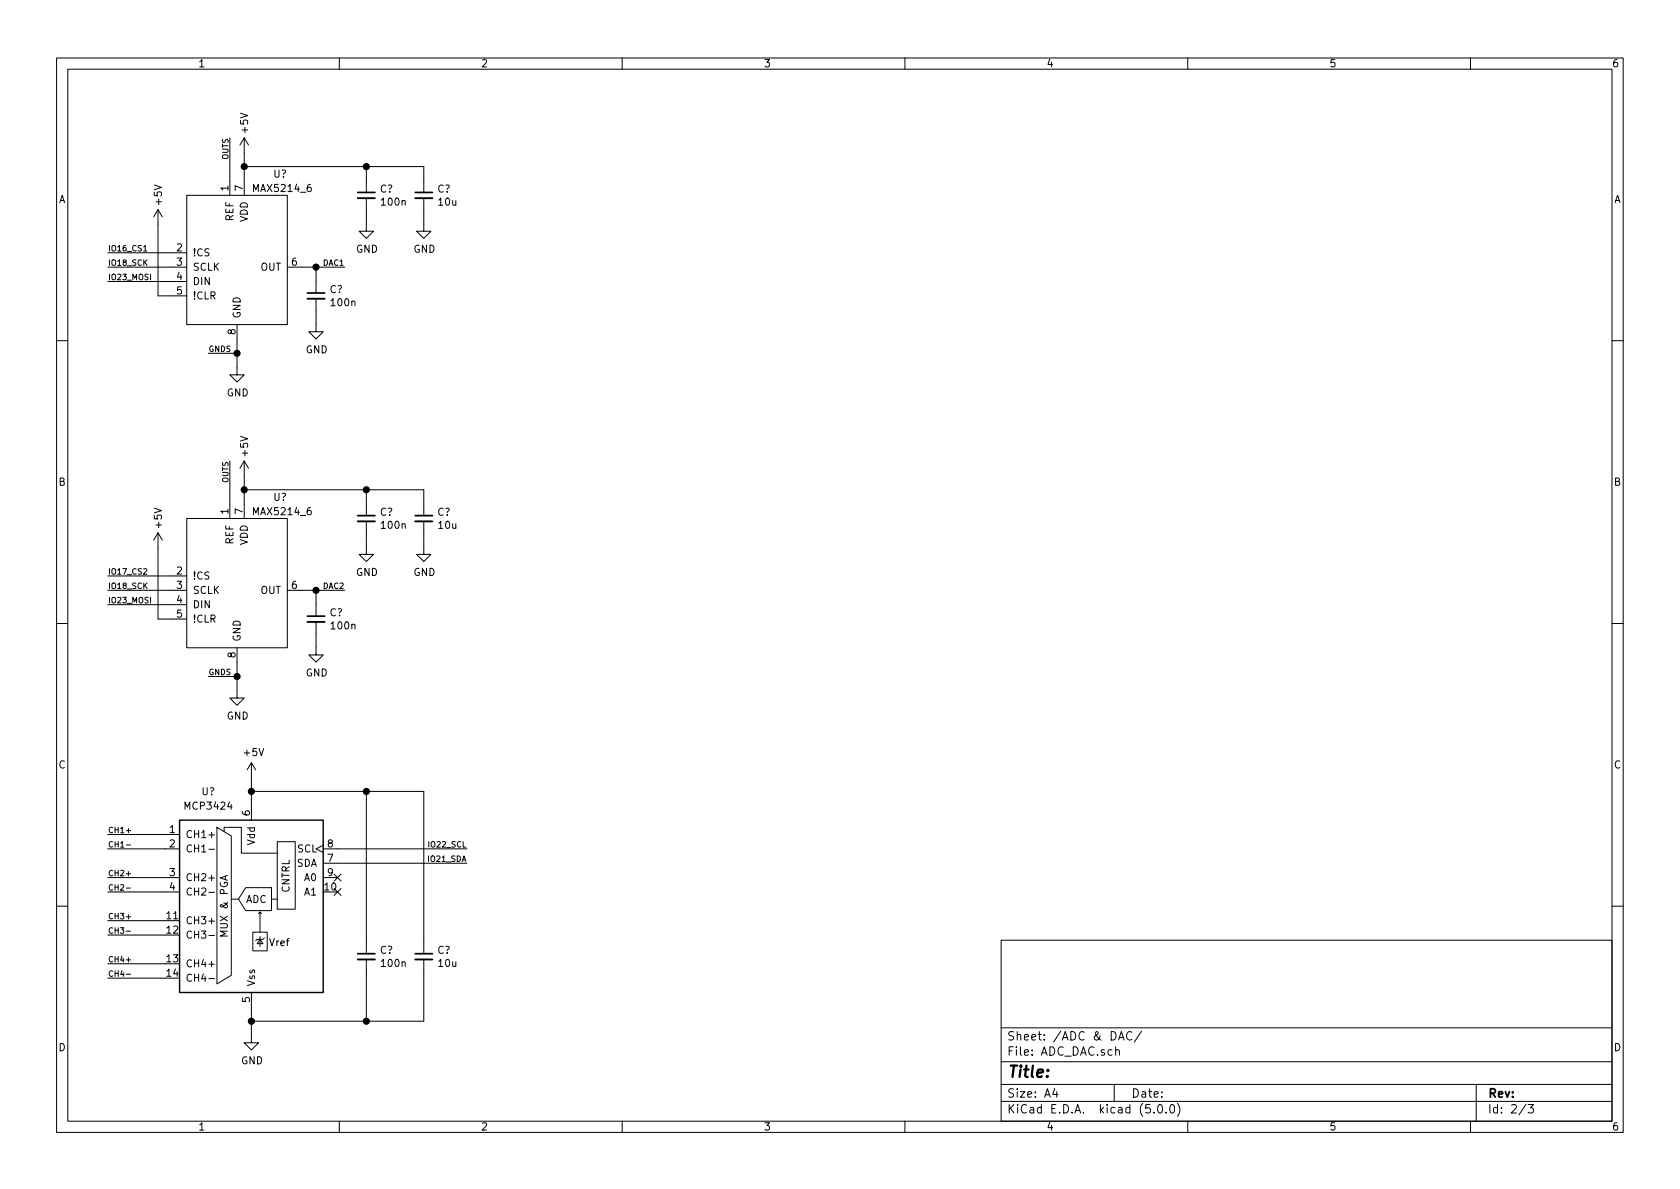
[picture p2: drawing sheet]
<svg xmlns="http://www.w3.org/2000/svg" width="297mm" height="210mm" viewBox="0 0 297 210" stroke-linecap="round" stroke-linejoin="round" font-family="sans-serif">
<g fill="none" stroke="#000" stroke-width=".18">
<path d="M10 10.3h277v189.9h-277zM12 12.2h273v186.1h-273zM60 10.3v1.9M110 10.3v1.9M160 10.3v1.9M210 10.3v1.9M260 10.3v1.9M27.9 37.1v15.2h5.1M27.9 37.1l-.7 1.2M27.9 37.1l.8 1.2M33 34.5h17.8v22.9h-17.8zM40.6 24.4v10.1"/>
<path d="M43.2 29.5h31.7v4.5M43.2 24.4v10.1M43.2 24.4l-.8 1.2M43.2 24.4l.7 1.2M64.8 35v5.9h1.2l-1.2 1.3-1.3-1.3h1.3M64.8 29.5v4.5M74.9 35v5.9h1.3l-1.3 1.3-1.2-1.3h1.2M19 44.7h14M19 47.2h14M19 49.8h14M25.4 44.4h.6M41.9 57.4v8.9h1.3l-1.3 1.3-1.3-1.3h1.3"/>
<path d="M50.8 47.2h10.2M55.9 52.8v5.9h1.2l-1.2 1.2-1.3-1.2h1.3M55.9 47.2v4.6M10 60.2h2M36.8 62.5h5.1M285 60.2h2M27.9 94.2v15.3h5.1M27.9 94.2l-.7 1.3M27.9 94.2l.8 1.3M33 91.7h17.8v22.8h-17.8zM40.6 81.5v10.2M43.2 86.6h31.7v4.6"/>
<path d="M43.2 81.5v10.2M43.2 81.5l-.8 1.3M43.2 81.5l.7 1.3M64.8 92.2v5.8h1.2l-1.2 1.3-1.3-1.3h1.3M64.8 86.6v4.6M74.9 92.2v5.8h1.3l-1.3 1.3-1.2-1.3h1.2M10 110.3h2M19 101.8h14M19 104.4h14M19 106.9h14M25.4 100.6h.4l.2 .2-.7 .7h.7M36.8 119.6h5.1"/>
<path d="M41.9 114.5v8.9h1.3l-1.3 1.3-1.3-1.3h1.3M50.8 104.4h10.2M55.9 110v5.8h1.2l-1.2 1.3-1.3-1.3h1.3M55.9 104.4v4.6M285 110.3h2M44.4 134.9v10.1M44.4 139.9h30.5v28.8M44.4 134.9l-.7 1.2M44.4 134.9l.8 1.2M64.8 139.9v28.8M19 147.6h12.7M19 150.1h12.7"/>
<path d="M19 155.2h12.7M19 157.7h12.7M22.3 146.9h.8M22.3 149.4h.8M22.3 154.5h.8M22.3 157h.8M36.9 147.6h1M36.9 150.2h1M36.9 155.3h1M36.9 157.8h1M38.4 146.3l2.5 1.5v24.7l-2.5 1.5zM39.6 147.1v-.8h3.1v4.6h6.3"/>
<path d="M40.2 154.8l-1.3 .4 1.3 .5M40.9 159h1.3M43.4 157h4.6v4h-4.6l-1.2-2zM48 159h1M49 148.8h3.2v12h-3.2zM57.1 149.5l-1.2 .6 1.2 .6M57.1 150.1h25.4M57.1 155.2h2.6M57.1 152.6h25.4M59.1 157.1l1.2 1.2M59.1 154.6l1.2 1.2M60.3 157.1l-1.2 1.2"/>
<path d="M60.3 154.6l-1.2 1.2M10 160.2h2M19 162.8h10.2M19 165.3h10.2M19 170.4h10.2M19 173h10.2M22.3 162.1h.8M22.3 164.7h.8M22.3 169.7h.8M22.3 172.3h.8M36.9 162.9h1M36.9 165.4h1"/>
<path d="M36.9 170.5h1M36.9 173h1M44.4 175.5v8.9h1.3l-1.3 1.3-1.2-1.3h1.2M44.7 164.8h2.5v3.3h-2.5zM45.7 161.5l.3-.2v3.5M46 166.1l.5 .8h-1zM46 165.6v1.8M46 161.3l.2 .2M46.7 165.9l-.2 .2h-1l-.3 .3M64.8 169.7v10.9M74.9 169.7v10.9h-30.5M177 166.3h108v32h-108z"/>
<path d="M285 160.2h2M60 198.3v1.9M110 198.3v1.9M160 198.3v1.9M177 194.8h108M177 191.8h108M177 187.8h108M177 181.8h108M186.5 192.5l-.4 1h1M186.8 193v1M197 191.8v3M197.3 185.7a.37 .37 0 0 1 .6 .1v.8"/>
<path d="M197.3 185.1v1.5M197.8 183.9l.5-1.5 .5 1.5M197.9 183.5h.7M200.1 182.6a.7 .7 0 0 0-.9 .2 .7 .7 0 0 0 .1 .9 .55 .55 0 0 0 .8 .1M201.8 182.3l-1.2 2M204 196.7v.1M204.8 195.5l.4-.2a.94 .94 0 0 1 0 1.5 .79 .79 0 0 1-.4-1.3zM206.2 196.7v.1M207 195.4l.3-.1a.94 .94 0 0 1 0 1.5 .82 .82 0 0 1-.3-1.4zM208.2 195.1a1.71 1.71 0 0 1 0 2.3M210 198.3v1.9M260 198.3v1.9"/>
<path d="M261 191.8v6.5M269.8 195.2l-1.2 2M270.2 195.3h.9l-.5 .6 .4 .1v.7l-.2 .1-.6-.1"/>
</g>
<path d="M31.7 145h25.4v30.5h-25.4z" fill="none" stroke="#000" stroke-width=".25"/>
<path d="M63.2 35h3.1M73.4 35h3.1M54.4 52.8h3M63.2 92.2h3.1M73.4 92.2h3.1M54.4 110h3M63.2 169.7h3.1M73.4 169.7h3.1" fill="none" stroke="#000" stroke-width=".33"/>
<path d="M63.2 34h3.1M73.4 34h3.1M54.4 51.8h3M63.2 91.2h3.1M73.4 91.2h3.1M54.4 109h3M63.2 168.7h3.1M73.4 168.7h3.1" fill="none" stroke="#000" stroke-width=".3"/>
<g fill="#000" stroke="#000" stroke-width=".25">
<circle cx="43.2" cy="29.5" r=".51"/>
<circle cx="64.8" cy="29.5" r=".51"/>
<circle cx="55.9" cy="47.2" r=".51"/>
<circle cx="41.9" cy="62.5" r=".51"/>
<circle cx="43.2" cy="86.6" r=".51"/>
<circle cx="64.8" cy="86.6" r=".51"/>
<circle cx="41.9" cy="119.6" r=".51"/>
<circle cx="55.9" cy="104.4" r=".51"/>
<circle cx="44.5" cy="139.9" r=".51"/>
<circle cx="64.8" cy="139.9" r=".51"/>
<circle cx="44.5" cy="180.6" r=".51"/>
<circle cx="64.8" cy="180.6" r=".51"/>
</g>
<text font-size="2.8" x="178" y="190.5">Title:</text>
<g font-size="2.1">
<text x="178" y="184">Sheet: /ADC &amp; DAC/</text>
<text x="178" y="186.7">File: ADC_DAC.sch</text>
<text x="178" y="196.9">KiCad E.D.A. kicad (5.0.0)</text>
<text x="178" y="194.1">Size: A4</text>
<text x="200" y="194.1">Date:</text>
<text x="263" y="194.1">Rev:</text>
<text x="263" y="196.9">Id: 2/3</text>
</g>
<g font-size="1.8">
<text x="35" y="11.9">1</text>
<text x="85" y="11.9">2</text>
<text x="135" y="11.9">3</text>
<text x="185" y="11.9">4</text>
<text x="235" y="11.9">5</text>
<text x="285" y="11.9">6</text>
<text x="43.9" y="23.4" transform="rotate(-90 43.9 23.4)">+5V</text>
<text x="10.4" y="35.9">A</text>
<text x="40.4" y="33.8" transform="rotate(-90 40.4 33.8)">1</text>
<text x="42.9" y="33.8" transform="rotate(-90 42.9 33.8)">7</text>
<text x="45" y="34">MAX5214_6</text>
<text x="48.4" y="31.4">U?</text>
<text x="67.2" y="34.1">C?</text>
<text x="77.3" y="34.1">C?</text>
<text x="285.4" y="35.9">A</text>
<text x="28.6" y="36.1" transform="rotate(-90 28.6 36.1)">+5V</text>
<text x="41.3" y="39.1" transform="rotate(-90 41.3 39.1)">REF</text>
<text x="43.8" y="39.3" transform="rotate(-90 43.8 39.3)">VDD</text>
<text x="67.6" y="36.4">100n</text>
<text x="77.6" y="36.4">10u</text>
<text x="31.3" y="44.4">2</text>
<text x="31.3" y="47">3</text>
<text x="34" y="45.3">!CS</text>
<text x="34" y="47.9">SCLK</text>
<text x="46.1" y="47.9">OUT</text>
<text x="51.6" y="47">6</text>
<text x="62.9" y="44.7">GND</text>
<text x="73.1" y="44.7">GND</text>
<text x="31.3" y="49.5">4</text>
<text x="31.3" y="52.1">5</text>
<text x="34" y="50.4">DIN</text>
<text x="34" y="53">!CLR</text>
<text x="58.3" y="51.8">C?</text>
<text x="41.7" y="59.2" transform="rotate(-90 41.7 59.2)">8</text>
<text x="42.5" y="56.4" transform="rotate(-90 42.5 56.4)">GND</text>
<text x="58.7" y="54.1">100n</text>
<text x="54.1" y="62.5">GND</text>
<text x="40.1" y="70.1">GND</text>
<text x="43.9" y="80.6" transform="rotate(-90 43.9 80.6)">+5V</text>
<text x="10.4" y="85.9">B</text>
<text x="48.4" y="88.6">U?</text>
<text x="285.4" y="85.9">B</text>
<text x="28.6" y="93.3" transform="rotate(-90 28.6 93.3)">+5V</text>
<text x="40.4" y="90.9" transform="rotate(-90 40.4 90.9)">1</text>
<text x="42.9" y="90.9" transform="rotate(-90 42.9 90.9)">7</text>
<text x="45" y="91.1">MAX5214_6</text>
<text x="67.2" y="91.2">C?</text>
<text x="67.6" y="93.5">100n</text>
<text x="77.3" y="91.2">C?</text>
<text x="77.6" y="93.5">10u</text>
<text x="31.3" y="101.6">2</text>
<text x="41.3" y="96.2" transform="rotate(-90 41.3 96.2)">REF</text>
<text x="43.8" y="96.4" transform="rotate(-90 43.8 96.4)">VDD</text>
<text x="62.9" y="101.8">GND</text>
<text x="73.1" y="101.8">GND</text>
<text x="31.3" y="104.1">3</text>
<text x="31.3" y="106.7">4</text>
<text x="34" y="102.5">!CS</text>
<text x="34" y="105">SCLK</text>
<text x="34" y="107.6">DIN</text>
<text x="46.1" y="105">OUT</text>
<text x="51.6" y="104.1">6</text>
<text x="31.3" y="109.2">5</text>
<text x="34" y="110.1">!CLR</text>
<text x="42.5" y="113.5" transform="rotate(-90 42.5 113.5)">GND</text>
<text x="58.3" y="109">C?</text>
<text x="58.7" y="111.3">100n</text>
<text x="41.7" y="116.3" transform="rotate(-90 41.7 116.3)">8</text>
<text x="54.1" y="119.6">GND</text>
<text x="40.1" y="127.2">GND</text>
<text x="10.4" y="135.9">C</text>
<text x="43.2" y="133.7">+5V</text>
<text x="285.4" y="135.9">C</text>
<text x="32.9" y="143.2">MCP3424</text>
<text x="35.7" y="140.6">U?</text>
<text x="30" y="147.3">1</text>
<text x="30" y="149.9">2</text>
<text x="32.8" y="148.2">CH1+</text>
<text x="44.2" y="144.2" transform="rotate(-90 44.2 144.2)">6</text>
<text x="45.1" y="149.4" transform="rotate(-90 45.1 149.4)">Vdd</text>
<text x="57.9" y="149.9">8</text>
<text x="30" y="154.9">3</text>
<text x="32.8" y="150.7">CH1-</text>
<text x="32.8" y="155.8">CH2+</text>
<text x="52.4" y="153.3">SDA</text>
<text x="52.6" y="150.7">SCL</text>
<text x="53.9" y="155.8">A0</text>
<text x="57.9" y="152.4">7</text>
<text x="57.9" y="154.9">9</text>
<text x="30" y="157.5">4</text>
<text x="32.8" y="158.4">CH2-</text>
<text x="43.4" y="159.7">ADC</text>
<text x="51.2" y="157.9" transform="rotate(-90 51.2 157.9)">CNTRL</text>
<text x="53.9" y="158.4">A1</text>
<text x="57.5" y="157.5">10</text>
<text x="29.5" y="162.6">11</text>
<text x="29.5" y="165.1">12</text>
<text x="32.8" y="163.4">CH3+</text>
<text x="32.8" y="166">CH3-</text>
<text x="40.3" y="165.3" transform="rotate(-90 40.3 165.3)">MUX &amp; PGA</text>
<text x="47.7" y="167.3">Vref</text>
<text x="29.5" y="170.2">13</text>
<text x="29.5" y="172.7">14</text>
<text x="32.8" y="171.1">CH4+</text>
<text x="32.8" y="173.6">CH4-</text>
<text x="67.2" y="168.7">C?</text>
<text x="67.6" y="171">100n</text>
<text x="77.3" y="168.7">C?</text>
<text x="77.6" y="171">10u</text>
<text x="44.2" y="177.3" transform="rotate(-90 44.2 177.3)">5</text>
<text x="45.1" y="174.5" transform="rotate(-90 45.1 174.5)">Vss</text>
<text x="10.4" y="185.9">D</text>
<text x="285.4" y="185.9">D</text>
<text x="42.6" y="188.2">GND</text>
<text x="35" y="199.9">1</text>
<text x="85" y="199.9">2</text>
<text x="135" y="199.9">3</text>
<text x="185" y="199.9">4</text>
<text x="235" y="199.9">5</text>
<text x="285" y="199.9">6</text>
</g>
<g font-size="1.4">
<text x="40.4" y="28.2" transform="rotate(-90 40.4 28.2)">OUTS</text>
<text x="19" y="44.4">IO16_CS1</text>
<text x="19" y="47">IO18_SCK</text>
<text x="57.2" y="47">DAC1</text>
<text x="19" y="49.5">IO23_MOSI</text>
<text x="36.8" y="62.2">GNDS</text>
<text x="40.4" y="85.4" transform="rotate(-90 40.4 85.4)">OUTS</text>
<text x="19" y="101.6">IO17_CS2</text>
<text x="19" y="104.1">IO18_SCK</text>
<text x="19" y="106.7">IO23_MOSI</text>
<text x="57.2" y="104.1">DAC2</text>
<text x="36.8" y="119.4">GNDS</text>
<text x="19" y="147.3">CH1+</text>
<text x="19" y="149.9">CH1-</text>
<text x="76" y="149.9">IO22_SCL</text>
<text x="19" y="154.9">CH2+</text>
<text x="75.9" y="152.4">IO21_SDA</text>
<text x="19" y="157.5">CH2-</text>
<text x="19" y="162.6">CH3+</text>
<text x="19" y="165.1">CH3-</text>
<text x="19" y="170.2">CH4+</text>
<text x="19" y="172.7">CH4-</text>
</g>
</svg>
